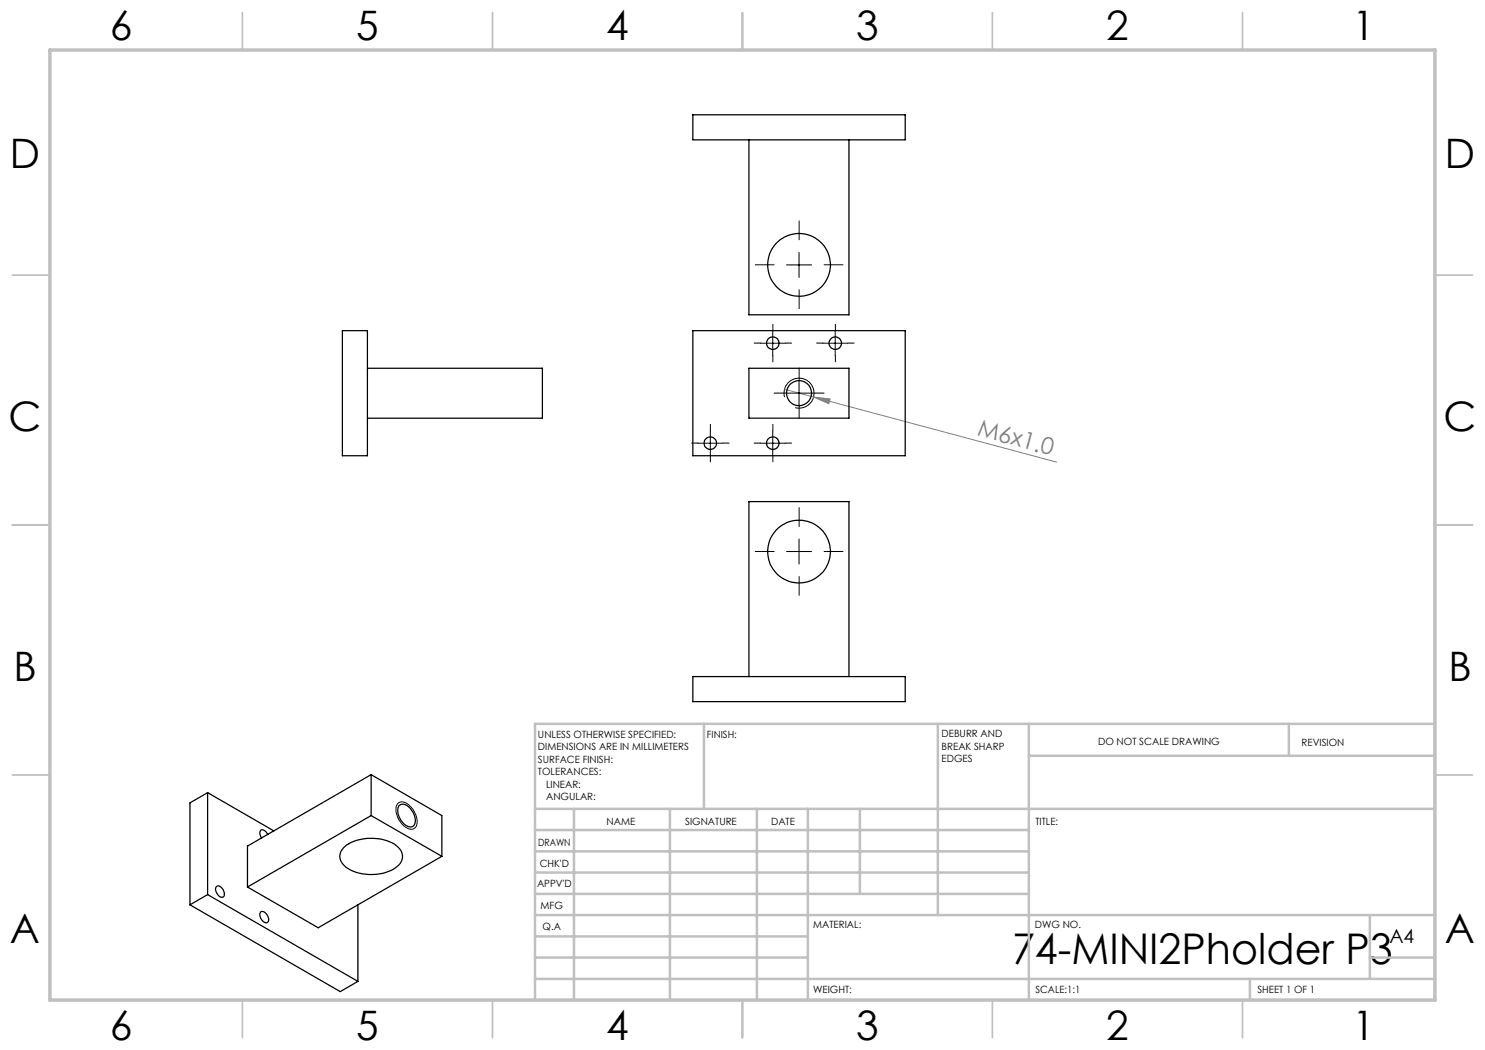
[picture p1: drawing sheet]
<svg xmlns="http://www.w3.org/2000/svg" width="297mm" height="210mm" viewBox="0 0 297 210" stroke-linecap="round" stroke-linejoin="round" font-family="sans-serif">
<path d="M156.9 77.8l5.8 1.6M162.7 79.4l3.3 .4-.2 .9zM162.7 79.4l48.6 13" fill="none" stroke="#808080" stroke-width=".2"/>
<g fill="none" stroke="#000" stroke-width=".2">
<path d="M157.3 53h5M159.8 50.5v5M152 68.6h5.1M154.6 66.1v5M156.9 79.4a2.99 2.99 0 0 1 2.6-3.8 2.99 2.99 0 0 1 3.3 3.3 2.99 2.99 0 0 1-3.8 2.6M157.3 78.6h5M159.8 76.1v5M164.6 68.6h4.9M167 66.1v5M139.6 88.6h5M142.1 86.1v5M152 88.6h5.1"/>
<path d="M154.6 86.1v5M157.3 110.3h5M159.8 107.8v5M79.6 160.6a1.9 1.9 0 0 1 2.6 .8 3.6 3.6 0 0 1 .9 4.1 1.61 1.61 0 0 1-2.3-.3 4.2 4.2 0 0 1-1.4-4.2z"/>
</g>
<g fill="none" stroke="#000" stroke-width=".2" stroke-dasharray="15.2 1.3 1.3 1.3">
<path d="M154.8 53h-3.8M159.8 48v-3.8M159.8 58v3.7M164.8 53h3.8M152.1 68.6h-1.3M154.6 66.1v-1.2M154.6 71.1v1.3M157.1 68.6h1.2M157.3 78.6h-2.5M159.8 76.1v-2.5M162.3 78.6h2.5M164.6 68.6h-1.3"/>
<path d="M167.1 66.1v-1.2M167.1 71.1v1.3M169.6 68.6h1.2M139.6 88.6h-1.3M142.1 86.1v-1.2M142.1 91.1v1.3M144.6 88.6h1.2M152.1 88.6h-1.3M154.6 86.1v-1.2M154.6 91.1v1.3M157.1 88.6h1.2M159.8 81.1v2.5"/>
<path d="M154.8 110.3h-3.8M159.8 105.3v-3.8M159.8 115.3v3.8M164.8 110.3h3.8"/>
</g>
<g fill="none" stroke="#c0c0c0" stroke-width=".35">
<path d="M48.5 2.5v7.5M98.5 2.5v7.5M148.5 2.5v7.5M198.5 2.5v7.5M248.5 2.5v7.5M2.5 55h7.5M287 55h7.5M2.5 105h7.5M287 105h7.5M2.5 155h7.5M287 155h7.5M48.5 200v7.5"/>
<path d="M98.5 200v7.5M148.5 200v7.5M198.5 200v7.5M248.5 200v7.5"/>
</g>
<g fill="none" stroke="#c0c0c0" stroke-width=".5">
<path d="M140.8 144.8v17M187.6 144.8v38.2M205.8 144.8v55.2M205.8 151.2h81.2M257.8 144.8v6.4M287 144.8h-180v55.2M107 161.8h180M107 178.8h98.8M107 174.5h98.8M107 170.3h98.8M107 166h98.8M114.8 161.8v38.2"/>
<path d="M134 161.8v38.2M151.4 161.8v38.2M161.6 161.8v38.2M172 161.8v17M107 195.8h180M107 191.5h54.6M107 187.3h54.6M107 183h180M250 195.8v4.2M274 191.5h13M274 183v12.8"/>
</g>
<path d="M10 10h277v190h-277z" fill="none" stroke="#c0c0c0" stroke-width=".7"/>
<path d="M162.7 79.4l3.3 .4-.2 .9z" fill="#808080"/>
<g fill="none" stroke="#000" stroke-width=".25">
<path d="M138.6 23h42.4v5h-42.4zM149.8 28v35h20v-35M68.5 66.1h5v25h-5zM73.5 73.7h35v9.9h-35M138.6 66.1h42.4v25h-42.4zM149.8 73.7h20v9.9h-20zM138.6 135.3h42.4v5h-42.4zM149.8 135.3v-35h20v35M41.5 158.5v20.4M41.5 158.5l13.3 7.7M41.5 158.5l-3.5 2.1v20.4M74.2 154.9v8.2"/>
<path d="M74.2 154.9l14.2 8.2v8.2M74.2 154.9l-24.7 14.3v8.2M41.5 178.9l30.1 17.4M41.5 178.9l-3.5 2.1M43.2 177.4a.79 .79 0 0 1 1.3 .4 1.11 1.11 0 0 1 0 1.6 1.63 1.63 0 0 1-1.3-2zM53.6 166.9a1.19 1.19 0 0 0-1.5-.9 1.31 1.31 0 0 0 .2 1.6M68.8 169.4a9.2 9.2 0 0 1 10.6-.1 2.47 2.47 0 0 1-.2 4.2 9.3 9.3 0 0 1-10.3-.3 2.41 2.41 0 0 1-.1-3.8zM74.2 163.1l14.2 8.2M74.2 163.1l-24.7 14.3M79.8 161.1a1.77 1.77 0 0 1 2.5 1 2.57 2.57 0 0 1 .4 3.1 1.54 1.54 0 0 1-2.1-.7 2.95 2.95 0 0 1-.8-3.4zM88.4 171.3l-24.8 14.3-14.1-8.2M38 181l30.1 17.3 3.5-2"/>
<path d="M52.1 182.4a1.39 1.39 0 0 1 1.6 1.5 .6 .6 0 0 1-.4 .7 .6 .6 0 0 1-.7-.4 1.49 1.49 0 0 1-.5-1.8zM71.6 181v15.3"/>
<circle cx="159.8" cy="53" r="6.3"/>
<circle cx="154.6" cy="68.6" r="1.26"/>
<circle cx="159.8" cy="78.6" r="2.5"/>
<circle cx="167.1" cy="68.6" r="1.24"/>
<circle cx="142.1" cy="88.6" r="1.24"/>
<circle cx="154.6" cy="88.6" r="1.26"/>
<circle cx="159.8" cy="110.3" r="6.3"/>
</g>
<text font-size="8.5" x="202.4" y="192.7">74-MINI2Pholder P3</text>
<g font-size="8.1">
<text x="22" y="8">6</text>
<text x="71.2" y="8">5</text>
<text x="121.2" y="8">4</text>
<text x="171.3" y="8">3</text>
<text x="221.3" y="8">2</text>
<text x="270.5" y="8">1</text>
<text x="2" y="33.6">D</text>
<text x="289" y="33.6">D</text>
<text x="1.7" y="86.1">C</text>
<text x="288.7" y="86.1">C</text>
<text x="2.7" y="136.1">B</text>
<text x="289.7" y="136.1">B</text>
<text x="2" y="188.6">A</text>
<text x="289" y="188.6">A</text>
<text x="22" y="208">6</text>
<text x="71.2" y="208">5</text>
<text x="121.2" y="208">4</text>
<text x="171.3" y="208">3</text>
<text x="221.3" y="208">2</text>
<text x="270.5" y="208">1</text>
</g>
<text font-size="4.7" fill="#808080" x="195.3" y="87.1" transform="rotate(15 195.3 87.1)">M6x1.0</text>
<text font-size="3.9" x="277.9" y="188.5">A4</text>
<g font-size="2">
<text x="107.6" y="147.6">UNLESS OTHERWISE SPECIFIED:</text>
<text x="141.4" y="147.6">FINISH:</text>
<text x="188.3" y="147.5">DEBURR AND</text>
<text x="188.3" y="150">BREAK SHARP</text>
<text x="219.6" y="149">DO NOT SCALE DRAWING</text>
<text x="260.3" y="149.2">REVISION</text>
<text x="107.6" y="150.1">DIMENSIONS ARE IN MILLIMETERS</text>
<text x="107.6" y="152.6">SURFACE FINISH:</text>
<text x="107.6" y="155.1">TOLERANCES:</text>
<text x="188.3" y="152.5">EDGES</text>
<text x="109.2" y="157.6">LINEAR:</text>
<text x="109.2" y="160.1">ANGULAR:</text>
<text x="121.3" y="165">NAME</text>
<text x="137" y="164.9">SIGNATURE</text>
<text x="154.2" y="164.9">DATE</text>
<text x="207.1" y="164.9">TITLE:</text>
<text x="107.6" y="169.1">DRAWN</text>
<text x="107.9" y="173.3">CHK'D</text>
<text x="107.4" y="177.4">APPV'D</text>
<text x="108.1" y="181.8">MFG</text>
<text x="108.5" y="186">Q.A</text>
<text x="162.6" y="185.5">MATERIAL:</text>
<text x="207" y="185.5">DWG NO.</text>
<text x="162.6" y="198.5">WEIGHT:</text>
<text x="207.1" y="198.6">SCALE:1:1</text>
<text x="251.5" y="198.6">SHEET 1 OF 1</text>
</g>
</svg>
